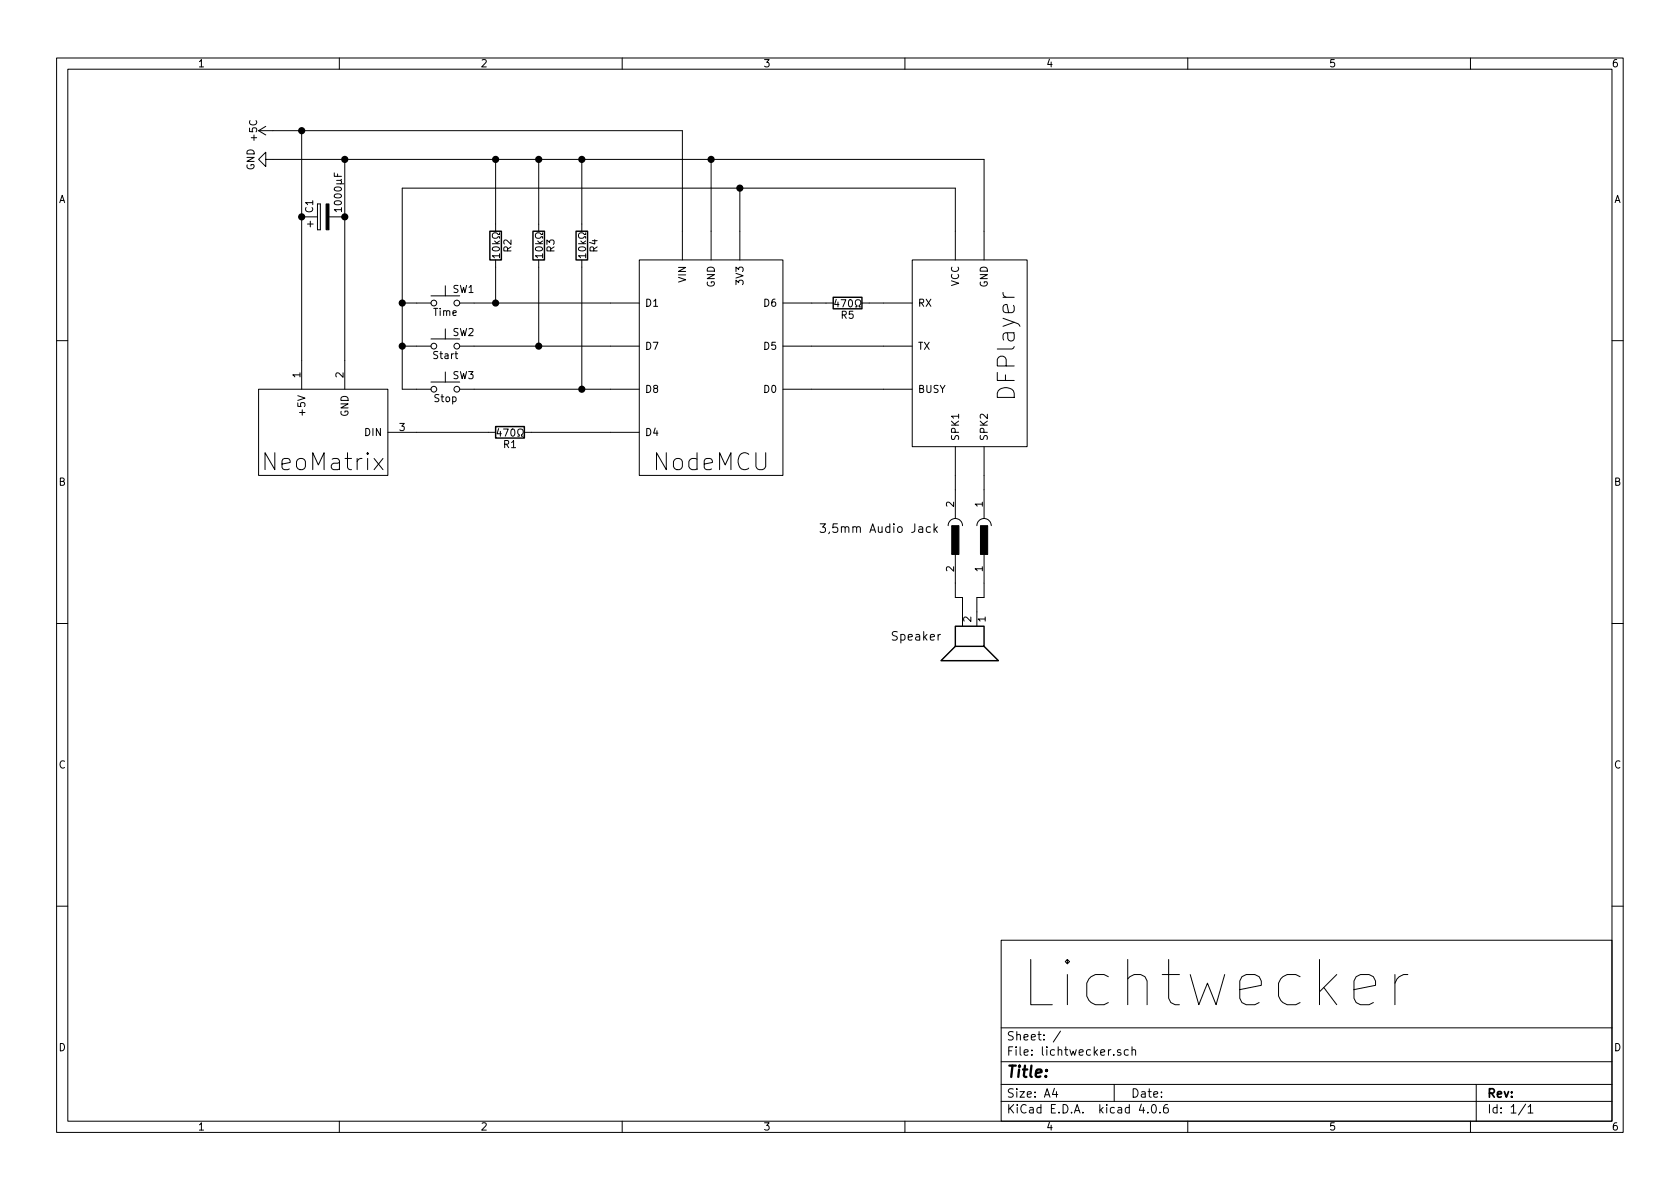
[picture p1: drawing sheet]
<svg xmlns="http://www.w3.org/2000/svg" width="297mm" height="210mm" viewBox="0 0 297 210" stroke-linecap="round" stroke-linejoin="round" font-family="sans-serif">
<g fill="none" stroke="#000" stroke-width=".18">
<path d="M10 10.3h277v189.9h-277zM12 12.2h273v186.1h-273zM60 10.3v1.9M110 10.3v1.9M160 10.3v1.9M210 10.3v1.9M260 10.3v1.9M45.7 23.1l1.3 .8M45.7 23.1h74.9v22.9M47 28.2v-1.3l-1.3 1.3 1.3 1.3v-1.3h127v17.8M47 22.3l-1.3 .8M53.3 23.1v45.7"/>
<path d="M53.3 38.3h2.8M54.4 39.6h1M54.9 39.1v1M56.1 36.1v4.5zM56.1 36.1h.5zM56.6 36.1v4.5zM58.2 38.3h2.8M61 28.2v40.6M87.6 28.2v12.7M95.2 28.2v12.7M102.9 28.2v12.7M125.7 28.2v17.8"/>
<path d="M130.8 33.3v12.7M56.1 40.6h.5zM71.1 53.6h5.1M76.2 52.3h5.1M76.2 59.9h5.1M78.7 50.5v1.8M78.7 58.2v1.7M81.3 53.6h31.7M87.6 46v7.6M88.3 45.2h-1.3l.4 .4M88.3 41.2v.3h-.2a.54 .54 0 0 0-.9-.3 .54 .54 0 0 0 0 .9h.5l.4-.2h.2v.2M88.3 44.9v.7"/>
<path d="M95.2 46v15.2M95.9 45.2h-1.2l.3 .4M95.9 41.2v.3h-.2a.54 .54 0 0 0-.8-.3 .54 .54 0 0 0-.1 .9h.5l.4-.2h.2v.2M95.9 44.9v.7M102.9 46v22.8M103.6 45.2h-1.3l.3 .4M103.6 41.2v.3h-.3a.54 .54 0 0 0-.8-.3 .54 .54 0 0 0 0 .9h.4l.4-.2h.3v.2M103.6 44.9v.7M113 46h25.4v38.1h-25.4zM138.4 53.6h8.9M147.9 52.9l-.3 .9h.7M151.2 54.3h.3v-.3a.54 .54 0 0 1-.2-.7 .54 .54 0 0 1 .7-.2 .57 .57 0 0 1-.1 .9v.3h.3"/>
<path d="M152.4 53.6h8.9M161.3 46h20.3v33h-20.3zM168.9 46v-12.7h-97.8v35.5h5.1M10 60.2h2M45.7 68.8h22.9v15.3h-22.9zM68.6 76.4h19M71.1 61.2h5.1M76.2 67.6h5.1M78.7 65.8v1.8M81.3 61.2h31.7M81.3 68.8h31.7M88.2 75.8l-.3 .9h.7"/>
<path d="M91.5 77.1h.3v-.2a.54 .54 0 0 1-.2-.7 .54 .54 0 0 1 .7-.3 .57 .57 0 0 1-.1 1v.2h.3M92.7 76.4h20.3M138.4 61.2h22.9M138.4 68.8h22.9M168.9 79v12.7M174 79v12.7M285 60.2h2M66.1 81.1l1.6 2M67.7 81.1l-1.6 2M162.5 93.2h.6v1M163.1 93.5l-.5 .1a.3 .3 0 0 0-.2 .3 .3 .3 0 0 0 .2 .3l.5-.1M164.5 93.2a.48 .48 0 0 0-.6 .1v.7a.48 .48 0 0 0 .6 .1"/>
<path d="M165.2 92.6v1.6M165.3 93.6l.4 .6M165.7 93.1l-.5 .6M167.6 93a1.27 1.27 0 0 1 1.3-1.3 1.27 1.27 0 0 1 1.3 1.3M168.9 98v7.7h1.3v5M172.7 93a1.27 1.27 0 0 1 1.3-1.3 1.27 1.27 0 0 1 1.3 1.3M174 98v7.7h-1.3v5M174.6 93h.1M10 110.3h2M166.3 112.2l-.3 .1-.1 .2M285 110.3h2M10 160.2h2"/>
<path d="M177 166.3h108v32h-108zM239.4 175l3.8-.8v-.7l-.4-.8-.7-.4h-1.6l-.7 .4-.4 .8v3l.4 .8 .7 .4h1.6l.7-.4M246.6 172.3v5.4M248.9 172.3a2.04 2.04 0 0 0-2.3 1.6M285 160.2h2M60 198.3v1.9M110 198.3v1.9M160 198.3v1.9M177 194.8h108M177 191.8h108M177 187.8h108M177 181.8h108"/>
<path d="M186.4 192.5l-.3 1h.9M186.8 193v1M187.5 182.3l-1.3 2M197 191.8v3M198.1 185.7a.37 .37 0 0 0-.5 .1v.2l.5 .2 .1 .1-.2 .3-.4-.1M199.5 185.7l-.4-.1-.3 .3 .1 .6 .2 .1 .4-.1M200.2 185.7l.2-.1 .3 .1 .1 .9M200.2 185.1v1.5M201.8 195.2l-.4 1.1h1M202.9 196.7v.1M203.8 195.4l.1-.1a.81 .81 0 0 1 .6 .6 .81 .81 0 0 1-.3 .8l-.1 .1a.8 .8 0 0 1-.6-.6 .8 .8 0 0 1 .3-.8zM205.1 196.7v.1"/>
<path d="M206.4 195.3a.59 .59 0 0 0-.7 .7l.1 .7 .2 .1 .5-.1 .1-.5-.2-.2-.4-.1-.3 .3M210 198.3v1.9M260 198.3v1.9M261 191.8v6.5M269.7 195.2l-1.2 2M270.2 195.8l.4-.5v1.5M270.2 196.8h.8"/>
<circle cx="76.7" cy="53.6" r=".51"/>
<circle cx="80.8" cy="53.6" r=".51"/>
<circle cx="76.7" cy="68.8" r=".51"/>
<circle cx="76.7" cy="61.2" r=".51"/>
<circle cx="80.8" cy="61.2" r=".51"/>
<circle cx="80.8" cy="68.8" r=".51"/>
</g>
<g fill="#000" stroke="#000" stroke-width=".25">
<circle cx="53.3" cy="38.3" r=".51"/>
<circle cx="53.3" cy="23.1" r=".51"/>
<circle cx="61" cy="28.2" r=".51"/>
<circle cx="61" cy="38.3" r=".51"/>
<circle cx="87.6" cy="28.2" r=".51"/>
<circle cx="95.3" cy="28.2" r=".51"/>
<circle cx="102.9" cy="28.2" r=".51"/>
<circle cx="125.7" cy="28.2" r=".51"/>
<circle cx="130.8" cy="33.3" r=".51"/>
<circle cx="71.1" cy="53.6" r=".51"/>
<circle cx="87.6" cy="53.6" r=".51"/>
<circle cx="71.1" cy="61.2" r=".51"/>
<circle cx="95.3" cy="61.2" r=".51"/>
<circle cx="102.9" cy="68.8" r=".51"/>
</g>
<path d="M57.7 36.1h.5v4.5h-.5zM168.3 93h1.2v5h-1.2zM173.4 93h1.2v5h-1.2z" fill="#000" stroke="#000" stroke-width=".18"/>
<path d="M86.6 40.9h2v5.1h-2zM94.2 40.9h2.1v5.1h-2.1zM101.9 40.9h2v5.1h-2zM147.3 52.6h5.1v2h-5.1zM87.6 75.4h5.1v2.1h-5.1zM168.9 110.7h5.1v3.6h-5.1zM168.9 114.3l-2.5 2.5h10.1l-2.5-2.5" fill="none" stroke="#000" stroke-width=".25"/>
<text font-size="11.1" x="180.3" y="178">Lichtwecker</text>
<g font-size="4.2">
<text x="179.5" y="70.3" transform="rotate(-90 179.5 70.3)">DFPlayer</text>
<text x="47.1" y="83.2">NeoMatrix</text>
<text x="115.8" y="83.2">NodeMCU</text>
</g>
<text font-size="2.8" x="178" y="190.5">Title:</text>
<g font-size="2.1">
<text x="144.8" y="94.2">3,5mm Audio Jack</text>
<text x="157.5" y="113.3">Speaker</text>
<text x="178" y="184">Sheet: /</text>
<text x="178" y="186.7">File: lichtwecker.sch</text>
<text x="178" y="196.9">KiCad E.D.A. kicad 4.0.6</text>
<text x="178" y="194.1">Size: A4</text>
<text x="200" y="194.1">Date:</text>
<text x="263" y="194.1">Rev:</text>
<text x="263" y="196.9">Id: 1/1</text>
</g>
<g font-size="1.8">
<text x="35" y="11.9">1</text>
<text x="85" y="11.9">2</text>
<text x="135" y="11.9">3</text>
<text x="185" y="11.9">4</text>
<text x="235" y="11.9">5</text>
<text x="285" y="11.9">6</text>
<text x="45.4" y="24.8" transform="rotate(-90 45.4 24.8)">+5C</text>
<text x="10.4" y="35.9">A</text>
<text x="45" y="30.1" transform="rotate(-90 45 30.1)">GND</text>
<text x="285.4" y="35.9">A</text>
<text x="55.3" y="37.6" transform="rotate(-90 55.3 37.6)">C1</text>
<text x="60.4" y="37.1" transform="rotate(-90 60.4 37.1)">1000µF</text>
<text x="88.4" y="44.9" transform="rotate(-90 88.4 44.9)">10k</text>
<text x="90.4" y="44.5" transform="rotate(-90 90.4 44.5)">R2</text>
<text x="96" y="44.9" transform="rotate(-90 96 44.9)">10k</text>
<text x="98" y="44.5" transform="rotate(-90 98 44.5)">R3</text>
<text x="103.6" y="44.9" transform="rotate(-90 103.6 44.9)">10k</text>
<text x="105.6" y="44.5" transform="rotate(-90 105.6 44.5)">R4</text>
<text x="80" y="51.8">SW1</text>
<text x="121.3" y="49.9" transform="rotate(-90 121.3 49.9)">VIN</text>
<text x="126.4" y="50.9" transform="rotate(-90 126.4 50.9)">GND</text>
<text x="131.4" y="50.1" transform="rotate(-90 131.4 50.1)">3V3</text>
<text x="169.5" y="50.7" transform="rotate(-90 169.5 50.7)">VCC</text>
<text x="174.6" y="50.9" transform="rotate(-90 174.6 50.9)">GND</text>
<text x="76.7" y="55.8">Time</text>
<text x="80" y="59.4">SW2</text>
<text x="114" y="54.2">D1</text>
<text x="135.2" y="54.2">D6</text>
<text x="148.4" y="54.3">470</text>
<text x="148.7" y="56.4">R5</text>
<text x="162.3" y="54.2">RX</text>
<text x="76.7" y="63.5">Start</text>
<text x="114" y="61.8">D7</text>
<text x="135.2" y="61.8">D5</text>
<text x="162.3" y="61.8">TX</text>
<text x="53.1" y="66.8" transform="rotate(-90 53.1 66.8)">1</text>
<text x="60.7" y="66.8" transform="rotate(-90 60.7 66.8)">2</text>
<text x="76.8" y="71.1">Stop</text>
<text x="80" y="67">SW3</text>
<text x="114" y="69.5">D8</text>
<text x="135.2" y="69.5">D0</text>
<text x="162.3" y="69.5">BUSY</text>
<text x="54" y="73" transform="rotate(-90 54 73)">+5V</text>
<text x="61.6" y="73.8" transform="rotate(-90 61.6 73.8)">GND</text>
<text x="64.5" y="77.1">DIN</text>
<text x="70.6" y="76.2">3</text>
<text x="88.7" y="77.2">470</text>
<text x="114" y="77.1">D4</text>
<text x="169.5" y="78" transform="rotate(-90 169.5 78)">SPK1</text>
<text x="174.6" y="78" transform="rotate(-90 174.6 78)">SPK2</text>
<text x="89.1" y="79.2">R1</text>
<text x="10.4" y="85.9">B</text>
<text x="168.7" y="89.6" transform="rotate(-90 168.7 89.6)">2</text>
<text x="173.7" y="89.6" transform="rotate(-90 173.7 89.6)">1</text>
<text x="285.4" y="85.9">B</text>
<text x="168.7" y="101.1" transform="rotate(-90 168.7 101.1)">2</text>
<text x="173.7" y="101.1" transform="rotate(-90 173.7 101.1)">1</text>
<text x="171.7" y="110" transform="rotate(-90 171.7 110)">2</text>
<text x="174.2" y="110" transform="rotate(-90 174.2 110)">1</text>
<text x="10.4" y="135.9">C</text>
<text x="285.4" y="135.9">C</text>
<text x="10.4" y="185.9">D</text>
<text x="285.4" y="185.9">D</text>
<text x="35" y="199.9">1</text>
<text x="85" y="199.9">2</text>
<text x="135" y="199.9">3</text>
<text x="185" y="199.9">4</text>
<text x="235" y="199.9">5</text>
<text x="285" y="199.9">6</text>
</g>
</svg>
